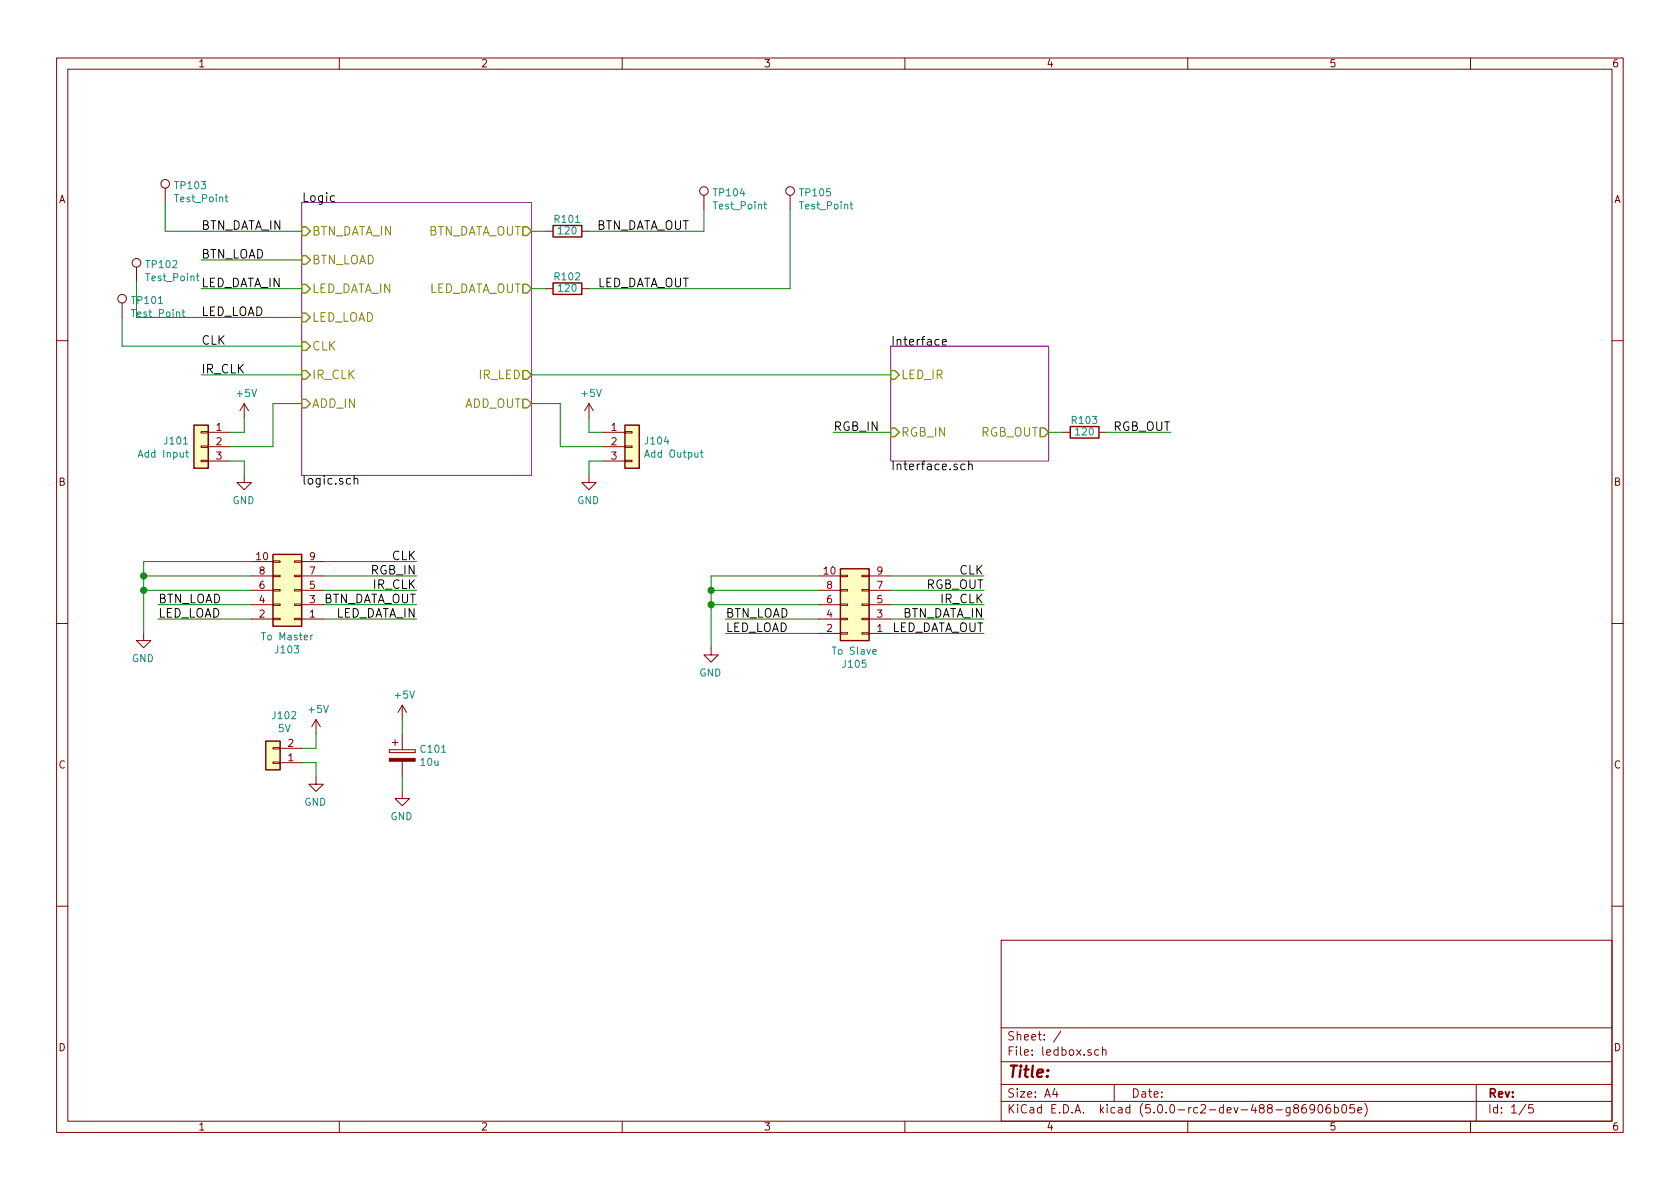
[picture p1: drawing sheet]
EESchema Schematic File Version 4
LIBS:ledbox-cache
EELAYER 26 0
EELAYER END
$Descr A4 11693 8268
encoding utf-8
Sheet 1 5
Title ""
Date ""
Rev ""
Comp ""
Comment1 ""
Comment2 ""
Comment3 ""
Comment4 ""
$EndDescr
$Sheet
S 2100 1400 1600 1900
U 5ABDE275
F0 "Logic" 60
F1 "logic.sch" 60
F2 "IR_LED" O R 3700 2600 60 
F3 "BTN_DATA_IN" I L 2100 1600 60 
F4 "BTN_DATA_OUT" O R 3700 1600 60 
F5 "LED_DATA_IN" I L 2100 2000 60 
F6 "LED_DATA_OUT" O R 3700 2000 60 
F7 "CLK" I L 2100 2400 60 
F8 "BTN_LOAD" I L 2100 1800 60 
F9 "IR_CLK" I L 2100 2600 60 
F10 "LED_LOAD" I L 2100 2200 60 
F11 "ADD_OUT" O R 3700 2800 60 
F12 "ADD_IN" I L 2100 2800 60 
$EndSheet
$Sheet
S 6200 2400 1100 800 
U 5ABDE6F3
F0 "Interface" 60
F1 "Interface.sch" 60
F2 "LED_IR" I L 6200 2600 60 
F3 "RGB_IN" I L 6200 3000 60 
F4 "RGB_OUT" O R 7300 3000 60 
$EndSheet
$Comp
L ledbox-rescue:R R101
U 1 1
P 3950 1600
F 0 "R101" V 4030 1600 50  0000 C CNN
F 1 "120" V 3950 1600 50  0000 C CNN
F 2 "Resistors_SMD:R_0805" V 3880 1600 50  0001 C CNN
F 3 "" H 3950 1600 50  0001 C CNN
	1    3950 1600
	0    -1   -1   0   
$EndComp
$Comp
L ledbox-rescue:R R102
U 1 1
P 3950 2000
F 0 "R102" V 4030 2000 50  0000 C CNN
F 1 "120" V 3950 2000 50  0000 C CNN
F 2 "Resistors_SMD:R_0805" V 3880 2000 50  0001 C CNN
F 3 "" H 3950 2000 50  0001 C CNN
	1    3950 2000
	0    -1   -1   0   
$EndComp
$Comp
L ledbox-rescue:R R103
U 1 1
P 7550 3000
F 0 "R103" V 7630 3000 50  0000 C CNN
F 1 "120" V 7550 3000 50  0000 C CNN
F 2 "Resistors_SMD:R_0805" V 7480 3000 50  0001 C CNN
F 3 "" H 7550 3000 50  0001 C CNN
	1    7550 3000
	0    -1   -1   0   
$EndComp
Wire Wire Line
	7300 3000 7400 3000
Wire Wire Line
	3800 2000 3700 2000
Wire Wire Line
	3700 1600 3800 1600
Wire Wire Line
	6200 2600 3700 2600
Text Label 1400 1600 0    60   ~ 0
BTN_DATA_IN
Text Label 1400 2000 0    60   ~ 0
LED_DATA_IN
Text Label 2900 4200 2    60   ~ 0
BTN_DATA_OUT
Text Label 2900 4300 2    60   ~ 0
LED_DATA_IN
Wire Wire Line
	2900 4200 2250 4200
Wire Wire Line
	2250 4300 2900 4300
Wire Wire Line
	1400 2000 2100 2000
Text Label 1400 1800 0    60   ~ 0
BTN_LOAD
Text Label 1400 2200 0    60   ~ 0
LED_LOAD
Wire Wire Line
	2100 1800 1400 1800
Text Label 1400 2400 0    60   ~ 0
CLK
Text Label 1400 2600 0    60   ~ 0
IR_CLK
Wire Wire Line
	1400 2600 2100 2600
Text Label 1100 4200 0    60   ~ 0
BTN_LOAD
Text Label 1100 4300 0    60   ~ 0
LED_LOAD
$Comp
L ledbox-rescue:GND #PWR0107
U 1 1
P 1000 4400
F 0 "#PWR0107" H 1000 4150 50  0001 C CNN
F 1 "GND" H 1005 4227 50  0000 C CNN
F 2 "" H 1000 4400 50  0001 C CNN
F 3 "" H 1000 4400 50  0001 C CNN
	1    1000 4400
	-1   0    0    -1  
$EndComp
Wire Wire Line
	1100 4200 1750 4200
Wire Wire Line
	1750 4300 1100 4300
Text Label 2900 3900 2    60   ~ 0
CLK
Text Label 2900 4100 2    60   ~ 0
IR_CLK
Wire Wire Line
	2900 4100 2250 4100
Wire Wire Line
	2250 3900 2900 3900
Text Label 4800 1600 2    60   ~ 0
BTN_DATA_OUT
Text Label 4800 2000 2    60   ~ 0
LED_DATA_OUT
Text Label 2900 4000 2    60   ~ 0
RGB_IN
Wire Wire Line
	2900 4000 2250 4000
Text Label 6850 4300 2    60   ~ 0
BTN_DATA_IN
Text Label 6850 4400 2    60   ~ 0
LED_DATA_OUT
Wire Wire Line
	6850 4300 6200 4300
Wire Wire Line
	6200 4400 6850 4400
Text Label 5050 4300 0    60   ~ 0
BTN_LOAD
Text Label 5050 4400 0    60   ~ 0
LED_LOAD
$Comp
L ledbox-rescue:GND #PWR0110
U 1 1
P 4950 4500
F 0 "#PWR0110" H 4950 4250 50  0001 C CNN
F 1 "GND" H 4955 4327 50  0000 C CNN
F 2 "" H 4950 4500 50  0001 C CNN
F 3 "" H 4950 4500 50  0001 C CNN
	1    4950 4500
	-1   0    0    -1  
$EndComp
Wire Wire Line
	5050 4300 5700 4300
Wire Wire Line
	5700 4400 5050 4400
Text Label 6850 4000 2    60   ~ 0
CLK
Text Label 6850 4200 2    60   ~ 0
IR_CLK
Wire Wire Line
	6850 4200 6200 4200
Wire Wire Line
	6200 4000 6850 4000
Text Label 6850 4100 2    60   ~ 0
RGB_OUT
Wire Wire Line
	6850 4100 6200 4100
Text Label 5800 3000 0    60   ~ 0
RGB_IN
Text Label 8150 3000 2    60   ~ 0
RGB_OUT
Wire Wire Line
	8150 3000 7700 3000
Wire Wire Line
	5800 3000 6200 3000
$Comp
L ledbox-rescue:Conn_01x02 J102
U 1 1
P 1900 5300
F 0 "J102" H 1820 4975 50  0000 C CNN
F 1 "5V" H 1820 5066 50  0000 C CNN
F 2 "TerminalBlock_Phoenix:TerminalBlock_Phoenix_MKDS1.5-2pol" H 1900 5300 50  0001 C CNN
F 3 "~" H 1900 5300 50  0001 C CNN
	1    1900 5300
	-1   0    0    1   
$EndComp
$Comp
L ledbox-rescue:+5V #PWR0103
U 1 1
P 2200 5100
F 0 "#PWR0103" H 2200 4950 50  0001 C CNN
F 1 "+5V" H 2215 5273 50  0000 C CNN
F 2 "" H 2200 5100 50  0001 C CNN
F 3 "" H 2200 5100 50  0001 C CNN
	1    2200 5100
	1    0    0    -1  
$EndComp
$Comp
L ledbox-rescue:GND #PWR0104
U 1 1
P 2200 5400
F 0 "#PWR0104" H 2200 5150 50  0001 C CNN
F 1 "GND" H 2205 5227 50  0000 C CNN
F 2 "" H 2200 5400 50  0001 C CNN
F 3 "" H 2200 5400 50  0001 C CNN
	1    2200 5400
	-1   0    0    -1  
$EndComp
Wire Wire Line
	2100 5200 2200 5200
Wire Wire Line
	2200 5200 2200 5100
Wire Wire Line
	2100 5300 2200 5300
Wire Wire Line
	2200 5300 2200 5400
$Comp
L ledbox-rescue:CP C101
U 1 1
P 2800 5250
F 0 "C101" H 2918 5296 50  0000 L CNN
F 1 "10u" H 2918 5205 50  0000 L CNN
F 2 "Capacitors_THT:CP_Radial_D6.3mm_P2.50mm" H 2838 5100 50  0001 C CNN
F 3 "" H 2800 5250 50  0001 C CNN
	1    2800 5250
	1    0    0    -1  
$EndComp
$Comp
L ledbox-rescue:GND #PWR0106
U 1 1
P 2800 5500
F 0 "#PWR0106" H 2800 5250 50  0001 C CNN
F 1 "GND" H 2805 5327 50  0000 C CNN
F 2 "" H 2800 5500 50  0001 C CNN
F 3 "" H 2800 5500 50  0001 C CNN
	1    2800 5500
	-1   0    0    -1  
$EndComp
$Comp
L ledbox-rescue:+5V #PWR0105
U 1 1
P 2800 5000
F 0 "#PWR0105" H 2800 4850 50  0001 C CNN
F 1 "+5V" H 2815 5173 50  0000 C CNN
F 2 "" H 2800 5000 50  0001 C CNN
F 3 "" H 2800 5000 50  0001 C CNN
	1    2800 5000
	1    0    0    -1  
$EndComp
$Comp
L ledbox-rescue:Conn_01x03 J104
U 1 1
P 4400 3100
F 0 "J104" H 4480 3142 50  0000 L CNN
F 1 "Add Output" H 4480 3051 50  0000 L CNN
F 2 "Connectors_Molex:Molex_KK-6410-03_03x2.54mm_Straight" H 4400 3100 50  0001 C CNN
F 3 "~" H 4400 3100 50  0001 C CNN
	1    4400 3100
	1    0    0    -1  
$EndComp
$Comp
L ledbox-rescue:Conn_01x03 J101
U 1 1
P 1400 3100
F 0 "J101" H 1480 3142 50  0000 L CNN
F 1 "Add Input" H 1480 3051 50  0000 L CNN
F 2 "Connectors_Molex:Molex_KK-6410-03_03x2.54mm_Straight" H 1400 3100 50  0001 C CNN
F 3 "~" H 1400 3100 50  0001 C CNN
	1    1400 3100
	-1   0    0    -1  
$EndComp
$Comp
L ledbox-rescue:GND #PWR0102
U 1 1
P 1700 3300
F 0 "#PWR0102" H 1700 3050 50  0001 C CNN
F 1 "GND" H 1705 3127 50  0000 C CNN
F 2 "" H 1700 3300 50  0001 C CNN
F 3 "" H 1700 3300 50  0001 C CNN
	1    1700 3300
	-1   0    0    -1  
$EndComp
$Comp
L ledbox-rescue:+5V #PWR0101
U 1 1
P 1700 2900
F 0 "#PWR0101" H 1700 2750 50  0001 C CNN
F 1 "+5V" H 1715 3073 50  0000 C CNN
F 2 "" H 1700 2900 50  0001 C CNN
F 3 "" H 1700 2900 50  0001 C CNN
	1    1700 2900
	1    0    0    -1  
$EndComp
$Comp
L ledbox-rescue:+5V #PWR0108
U 1 1
P 4100 2900
F 0 "#PWR0108" H 4100 2750 50  0001 C CNN
F 1 "+5V" H 4115 3073 50  0000 C CNN
F 2 "" H 4100 2900 50  0001 C CNN
F 3 "" H 4100 2900 50  0001 C CNN
	1    4100 2900
	1    0    0    -1  
$EndComp
$Comp
L ledbox-rescue:GND #PWR0109
U 1 1
P 4100 3300
F 0 "#PWR0109" H 4100 3050 50  0001 C CNN
F 1 "GND" H 4105 3127 50  0000 C CNN
F 2 "" H 4100 3300 50  0001 C CNN
F 3 "" H 4100 3300 50  0001 C CNN
	1    4100 3300
	-1   0    0    -1  
$EndComp
Wire Wire Line
	4100 3300 4100 3200
Wire Wire Line
	4100 3200 4200 3200
Wire Wire Line
	4200 3000 4100 3000
Wire Wire Line
	4100 3000 4100 2900
Wire Wire Line
	4200 3100 3900 3100
Wire Wire Line
	3900 3100 3900 2800
Wire Wire Line
	3900 2800 3700 2800
Wire Wire Line
	2100 2800 1900 2800
Wire Wire Line
	1900 2800 1900 3100
Wire Wire Line
	1900 3100 1600 3100
Wire Wire Line
	1600 3000 1700 3000
Wire Wire Line
	1700 3000 1700 2900
Wire Wire Line
	1700 3300 1700 3200
Wire Wire Line
	1700 3200 1600 3200
$Comp
L ledbox-rescue:Conn_02x05_Odd_Even J103
U 1 1
P 2050 4100
F 0 "J103" H 2100 4517 50  0000 C CNN
F 1 "To Master" H 2100 4426 50  0000 C CNN
F 2 "Connectors_IDC:IDC-Header_2x05_Pitch2.54mm_Straight" H 2050 4100 50  0001 C CNN
F 3 "~" H 2050 4100 50  0001 C CNN
	1    2050 4100
	-1   0    0    1   
$EndComp
Wire Wire Line
	1000 3900 1000 4000
Wire Wire Line
	1000 3900 1750 3900
Wire Wire Line
	1750 4000 1000 4000
Connection ~ 1000 4000
Wire Wire Line
	1750 4100 1000 4100
Connection ~ 1000 4100
$Comp
L ledbox-rescue:Conn_02x05_Odd_Even J105
U 1 1
P 6000 4200
F 0 "J105" H 6050 4617 50  0000 C CNN
F 1 "To Slave" H 6050 4526 50  0000 C CNN
F 2 "Connectors_IDC:IDC-Header_2x05_Pitch2.54mm_Straight" H 6000 4200 50  0001 C CNN
F 3 "~" H 6000 4200 50  0001 C CNN
	1    6000 4200
	-1   0    0    1   
$EndComp
Wire Wire Line
	4950 4000 4950 4100
Wire Wire Line
	4950 4200 5700 4200
Wire Wire Line
	5700 4100 4950 4100
Connection ~ 4950 4200
Wire Wire Line
	5700 4000 4950 4000
Connection ~ 4950 4100
Wire Wire Line
	2800 5100 2800 5000
Wire Wire Line
	2800 5400 2800 5500
Wire Wire Line
	1000 4000 1000 4100
Wire Wire Line
	1000 4100 1000 4400
Wire Wire Line
	4950 4200 4950 4500
Wire Wire Line
	4950 4100 4950 4200
$Comp
L ledbox-rescue:Test_Point TP101
U 1 1
P 850 2200
F 0 "TP101" H 908 2320 50  0000 L CNN
F 1 "Test_Point" H 908 2229 50  0000 L CNN
F 2 "TestPoint:TestPoint_Pad_D1.0mm" H 1050 2200 50  0001 C CNN
F 3 "~" H 1050 2200 50  0001 C CNN
	1    850  2200
	1    0    0    -1  
$EndComp
Wire Wire Line
	850  2400 850  2200
Wire Wire Line
	850  2400 2100 2400
$Comp
L ledbox-rescue:Test_Point TP102
U 1 1
P 950 1950
F 0 "TP102" H 1008 2070 50  0000 L CNN
F 1 "Test_Point" H 1008 1979 50  0000 L CNN
F 2 "TestPoint:TestPoint_Pad_D1.0mm" H 1150 1950 50  0001 C CNN
F 3 "~" H 1150 1950 50  0001 C CNN
	1    950  1950
	1    0    0    -1  
$EndComp
Wire Wire Line
	950  1950 950  2200
Wire Wire Line
	950  2200 2100 2200
$Comp
L ledbox-rescue:Test_Point TP104
U 1 1
P 4900 1450
F 0 "TP104" H 4958 1570 50  0000 L CNN
F 1 "Test_Point" H 4958 1479 50  0000 L CNN
F 2 "TestPoint:TestPoint_Pad_D1.0mm" H 5100 1450 50  0001 C CNN
F 3 "~" H 5100 1450 50  0001 C CNN
	1    4900 1450
	1    0    0    -1  
$EndComp
$Comp
L ledbox-rescue:Test_Point TP105
U 1 1
P 5500 1450
F 0 "TP105" H 5558 1570 50  0000 L CNN
F 1 "Test_Point" H 5558 1479 50  0000 L CNN
F 2 "TestPoint:TestPoint_Pad_D1.0mm" H 5700 1450 50  0001 C CNN
F 3 "~" H 5700 1450 50  0001 C CNN
	1    5500 1450
	1    0    0    -1  
$EndComp
Wire Wire Line
	4900 1450 4900 1600
Wire Wire Line
	4100 1600 4900 1600
Wire Wire Line
	5500 2000 5500 1450
Wire Wire Line
	4100 2000 5500 2000
$Comp
L ledbox-rescue:Test_Point TP103
U 1 1
P 1150 1400
F 0 "TP103" H 1208 1520 50  0000 L CNN
F 1 "Test_Point" H 1208 1429 50  0000 L CNN
F 2 "TestPoint:TestPoint_Pad_D1.0mm" H 1350 1400 50  0001 C CNN
F 3 "~" H 1350 1400 50  0001 C CNN
	1    1150 1400
	1    0    0    -1  
$EndComp
Wire Wire Line
	1150 1400 1150 1600
Wire Wire Line
	1150 1600 2100 1600
$EndSCHEMATC
